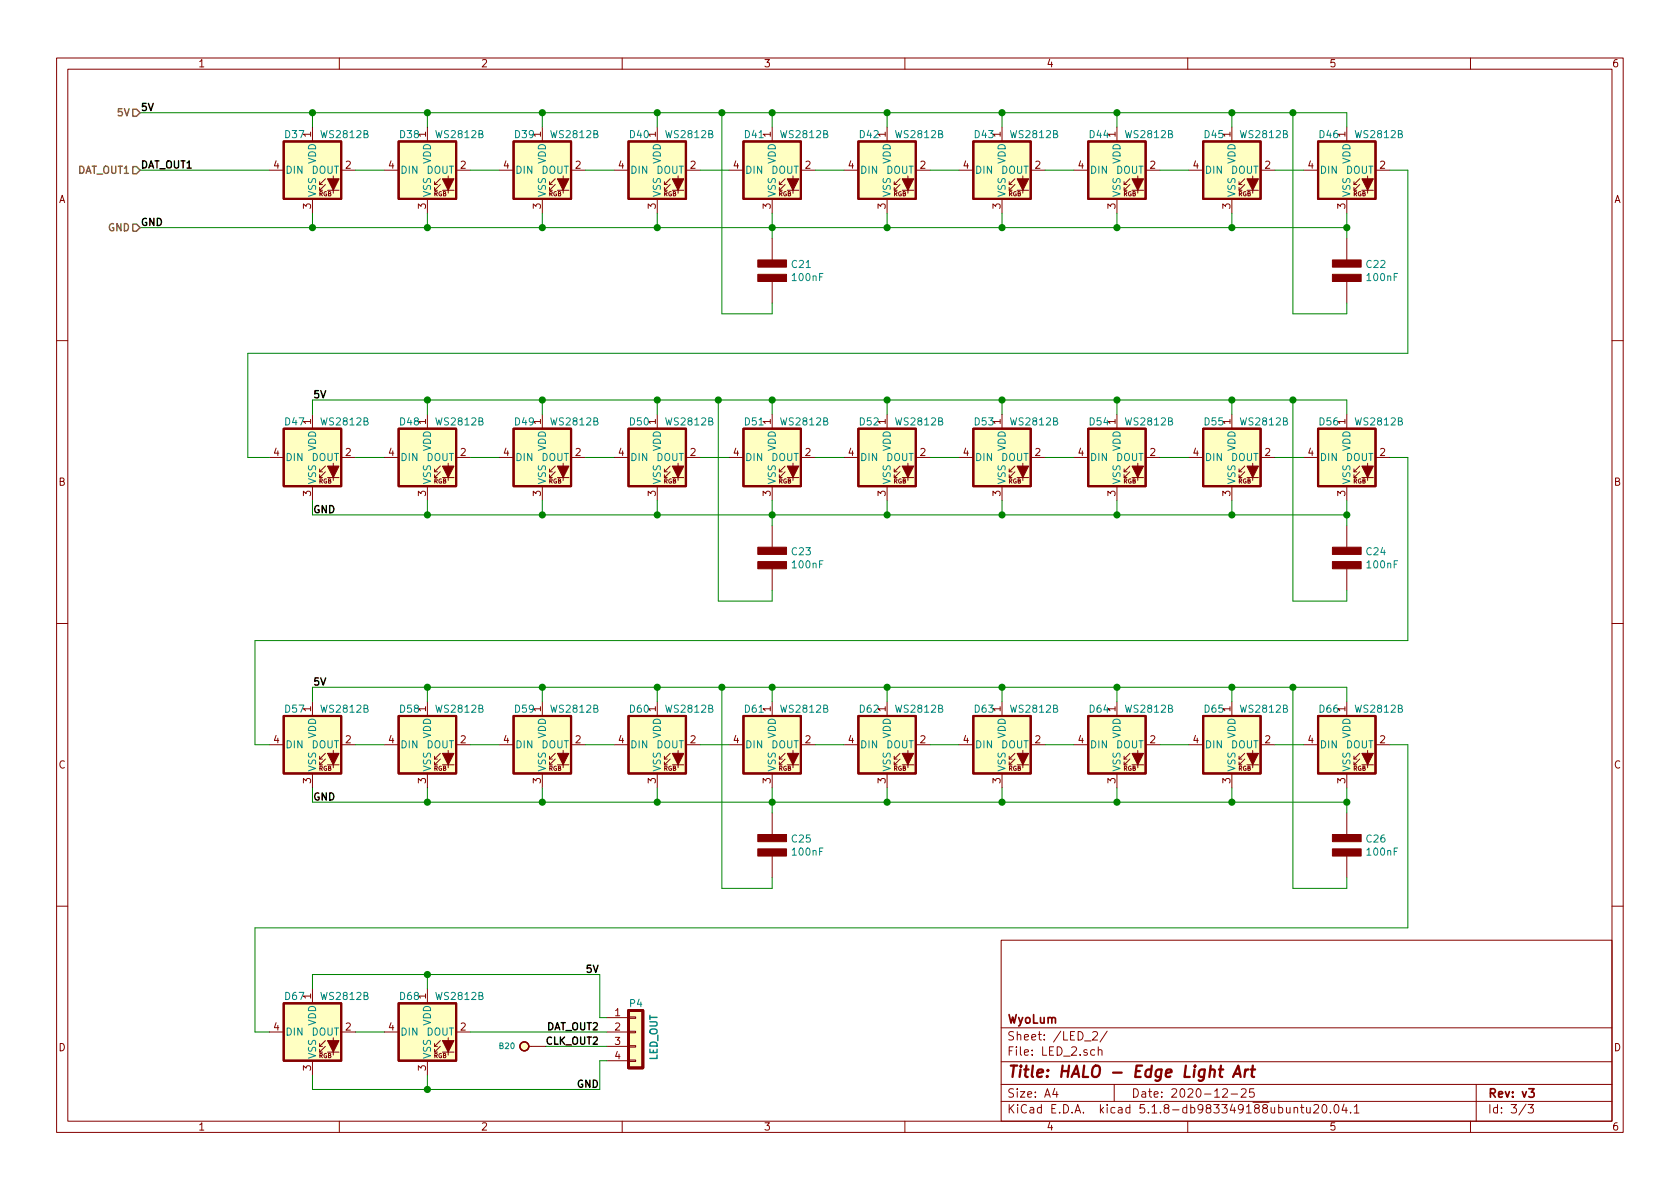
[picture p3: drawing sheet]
EESchema Schematic File Version 4
EELAYER 30 0
EELAYER END
$Descr A4 11693 8268
encoding utf-8
Sheet 3 3
Title "HALO - Edge Light Art"
Date "2020-12-25"
Rev "v3"
Comp "WyoLum"
Comment1 ""
Comment2 ""
Comment3 ""
Comment4 ""
$EndDescr
$Comp
L halo:WS2812B D37
U 1 1
P 2175 1175
F 0 "D37" H 1975 1425 50  0000 L CNN
F 1 "WS2812B" H 2225 1425 50  0000 L CNN
F 2 "halo:LED_WS2812B_PLCC4_5.0x5.0mm_P3.2mm" H 2225 875 50  0001 L TNN
F 3 "https://cdn-shop.adafruit.com/datasheets/WS2812B.pdf" H 2275 800 50  0001 L TNN
	1    2175 1175
	1    0    0    -1  
$EndComp
$Comp
L halo:WS2812B D38
U 1 1
P 2975 1175
F 0 "D38" H 2775 1425 50  0000 L CNN
F 1 "WS2812B" H 3025 1425 50  0000 L CNN
F 2 "halo:LED_WS2812B_PLCC4_5.0x5.0mm_P3.2mm" H 3025 875 50  0001 L TNN
F 3 "https://cdn-shop.adafruit.com/datasheets/WS2812B.pdf" H 3075 800 50  0001 L TNN
	1    2975 1175
	1    0    0    -1  
$EndComp
$Comp
L halo:WS2812B D39
U 1 1
P 3775 1175
F 0 "D39" H 3575 1425 50  0000 L CNN
F 1 "WS2812B" H 3825 1425 50  0000 L CNN
F 2 "halo:LED_WS2812B_PLCC4_5.0x5.0mm_P3.2mm" H 3825 875 50  0001 L TNN
F 3 "https://cdn-shop.adafruit.com/datasheets/WS2812B.pdf" H 3875 800 50  0001 L TNN
	1    3775 1175
	1    0    0    -1  
$EndComp
$Comp
L halo:WS2812B D40
U 1 1
P 4575 1175
F 0 "D40" H 4375 1425 50  0000 L CNN
F 1 "WS2812B" H 4625 1425 50  0000 L CNN
F 2 "halo:LED_WS2812B_PLCC4_5.0x5.0mm_P3.2mm" H 4625 875 50  0001 L TNN
F 3 "https://cdn-shop.adafruit.com/datasheets/WS2812B.pdf" H 4675 800 50  0001 L TNN
	1    4575 1175
	1    0    0    -1  
$EndComp
$Comp
L halo:WS2812B D41
U 1 1
P 5375 1175
F 0 "D41" H 5175 1425 50  0000 L CNN
F 1 "WS2812B" H 5425 1425 50  0000 L CNN
F 2 "halo:LED_WS2812B_PLCC4_5.0x5.0mm_P3.2mm" H 5425 875 50  0001 L TNN
F 3 "https://cdn-shop.adafruit.com/datasheets/WS2812B.pdf" H 5475 800 50  0001 L TNN
	1    5375 1175
	1    0    0    -1  
$EndComp
$Comp
L halo:WS2812B D42
U 1 1
P 6175 1175
F 0 "D42" H 5975 1425 50  0000 L CNN
F 1 "WS2812B" H 6225 1425 50  0000 L CNN
F 2 "halo:LED_WS2812B_PLCC4_5.0x5.0mm_P3.2mm" H 6225 875 50  0001 L TNN
F 3 "https://cdn-shop.adafruit.com/datasheets/WS2812B.pdf" H 6275 800 50  0001 L TNN
	1    6175 1175
	1    0    0    -1  
$EndComp
$Comp
L halo:WS2812B D43
U 1 1
P 6975 1175
F 0 "D43" H 6775 1425 50  0000 L CNN
F 1 "WS2812B" H 7025 1425 50  0000 L CNN
F 2 "halo:LED_WS2812B_PLCC4_5.0x5.0mm_P3.2mm" H 7025 875 50  0001 L TNN
F 3 "https://cdn-shop.adafruit.com/datasheets/WS2812B.pdf" H 7075 800 50  0001 L TNN
	1    6975 1175
	1    0    0    -1  
$EndComp
$Comp
L halo:WS2812B D44
U 1 1
P 7775 1175
F 0 "D44" H 7575 1425 50  0000 L CNN
F 1 "WS2812B" H 7825 1425 50  0000 L CNN
F 2 "halo:LED_WS2812B_PLCC4_5.0x5.0mm_P3.2mm" H 7825 875 50  0001 L TNN
F 3 "https://cdn-shop.adafruit.com/datasheets/WS2812B.pdf" H 7875 800 50  0001 L TNN
	1    7775 1175
	1    0    0    -1  
$EndComp
$Comp
L halo:WS2812B D45
U 1 1
P 8575 1175
F 0 "D45" H 8375 1425 50  0000 L CNN
F 1 "WS2812B" H 8625 1425 50  0000 L CNN
F 2 "halo:LED_WS2812B_PLCC4_5.0x5.0mm_P3.2mm" H 8625 875 50  0001 L TNN
F 3 "https://cdn-shop.adafruit.com/datasheets/WS2812B.pdf" H 8675 800 50  0001 L TNN
	1    8575 1175
	1    0    0    -1  
$EndComp
$Comp
L halo:WS2812B D46
U 1 1
P 9375 1175
F 0 "D46" H 9175 1425 50  0000 L CNN
F 1 "WS2812B" H 9425 1425 50  0000 L CNN
F 2 "halo:LED_WS2812B_PLCC4_5.0x5.0mm_P3.2mm" H 9425 875 50  0001 L TNN
F 3 "https://cdn-shop.adafruit.com/datasheets/WS2812B.pdf" H 9475 800 50  0001 L TNN
	1    9375 1175
	1    0    0    -1  
$EndComp
Wire Wire Line
	2475 1175 2675 1175
Wire Wire Line
	3275 1175 3475 1175
Wire Wire Line
	4075 1175 4275 1175
Wire Wire Line
	2175 1475 2175 1575
Wire Wire Line
	2175 1575 2975 1575
Wire Wire Line
	9375 1575 9375 1475
Wire Wire Line
	9375 875  9375 775 
Wire Wire Line
	9375 775  9000 775 
Wire Wire Line
	2175 775  2175 875 
Wire Wire Line
	2975 875  2975 775 
Connection ~ 2975 775 
Wire Wire Line
	2975 775  2175 775 
Wire Wire Line
	2975 1475 2975 1575
Connection ~ 2975 1575
Wire Wire Line
	2975 1575 3775 1575
Wire Wire Line
	3775 1475 3775 1575
Connection ~ 3775 1575
Wire Wire Line
	3775 1575 4575 1575
Wire Wire Line
	3775 875  3775 775 
Connection ~ 3775 775 
Wire Wire Line
	3775 775  2975 775 
Wire Wire Line
	4575 875  4575 775 
Connection ~ 4575 775 
Wire Wire Line
	4575 775  3775 775 
Wire Wire Line
	4575 1475 4575 1575
Connection ~ 4575 1575
Wire Wire Line
	4575 1575 5375 1575
Wire Wire Line
	4875 1175 5075 1175
Wire Wire Line
	5375 875  5375 775 
Connection ~ 5375 775 
Wire Wire Line
	5375 775  5025 775 
Wire Wire Line
	5375 1475 5375 1575
Connection ~ 5375 1575
Wire Wire Line
	5375 1575 6175 1575
Wire Wire Line
	5675 1175 5875 1175
Wire Wire Line
	6175 875  6175 775 
Connection ~ 6175 775 
Wire Wire Line
	6175 775  5375 775 
Wire Wire Line
	6175 1475 6175 1575
Connection ~ 6175 1575
Wire Wire Line
	6175 1575 6975 1575
Wire Wire Line
	6475 1175 6675 1175
Wire Wire Line
	6975 875  6975 775 
Connection ~ 6975 775 
Wire Wire Line
	6975 775  6175 775 
Wire Wire Line
	6975 1475 6975 1575
Connection ~ 6975 1575
Wire Wire Line
	6975 1575 7775 1575
Wire Wire Line
	7275 1175 7475 1175
Wire Wire Line
	7775 875  7775 775 
Connection ~ 7775 775 
Wire Wire Line
	7775 775  6975 775 
Wire Wire Line
	7775 1475 7775 1575
Connection ~ 7775 1575
Wire Wire Line
	7775 1575 8575 1575
Wire Wire Line
	8075 1175 8275 1175
Wire Wire Line
	8575 875  8575 775 
Connection ~ 8575 775 
Wire Wire Line
	8575 775  7775 775 
Wire Wire Line
	8575 1475 8575 1575
Connection ~ 8575 1575
Wire Wire Line
	8575 1575 9375 1575
Wire Wire Line
	8875 1175 9075 1175
Wire Wire Line
	9675 1175 9800 1175
Connection ~ 9375 1575
Wire Wire Line
	2175 775  975  775 
Connection ~ 2175 775 
Wire Wire Line
	2175 1575 975  1575
Connection ~ 2175 1575
Wire Wire Line
	1875 1175 975  1175
$Comp
L halo:WS2812B D47
U 1 1
P 2175 3175
F 0 "D47" H 1975 3425 50  0000 L CNN
F 1 "WS2812B" H 2225 3425 50  0000 L CNN
F 2 "halo:LED_WS2812B_PLCC4_5.0x5.0mm_P3.2mm" H 2225 2875 50  0001 L TNN
F 3 "https://cdn-shop.adafruit.com/datasheets/WS2812B.pdf" H 2275 2800 50  0001 L TNN
	1    2175 3175
	1    0    0    -1  
$EndComp
$Comp
L halo:WS2812B D48
U 1 1
P 2975 3175
F 0 "D48" H 2775 3425 50  0000 L CNN
F 1 "WS2812B" H 3025 3425 50  0000 L CNN
F 2 "halo:LED_WS2812B_PLCC4_5.0x5.0mm_P3.2mm" H 3025 2875 50  0001 L TNN
F 3 "https://cdn-shop.adafruit.com/datasheets/WS2812B.pdf" H 3075 2800 50  0001 L TNN
	1    2975 3175
	1    0    0    -1  
$EndComp
$Comp
L halo:WS2812B D49
U 1 1
P 3775 3175
F 0 "D49" H 3575 3425 50  0000 L CNN
F 1 "WS2812B" H 3825 3425 50  0000 L CNN
F 2 "halo:LED_WS2812B_PLCC4_5.0x5.0mm_P3.2mm" H 3825 2875 50  0001 L TNN
F 3 "https://cdn-shop.adafruit.com/datasheets/WS2812B.pdf" H 3875 2800 50  0001 L TNN
	1    3775 3175
	1    0    0    -1  
$EndComp
$Comp
L halo:WS2812B D50
U 1 1
P 4575 3175
F 0 "D50" H 4375 3425 50  0000 L CNN
F 1 "WS2812B" H 4625 3425 50  0000 L CNN
F 2 "halo:LED_WS2812B_PLCC4_5.0x5.0mm_P3.2mm" H 4625 2875 50  0001 L TNN
F 3 "https://cdn-shop.adafruit.com/datasheets/WS2812B.pdf" H 4675 2800 50  0001 L TNN
	1    4575 3175
	1    0    0    -1  
$EndComp
$Comp
L halo:WS2812B D51
U 1 1
P 5375 3175
F 0 "D51" H 5175 3425 50  0000 L CNN
F 1 "WS2812B" H 5425 3425 50  0000 L CNN
F 2 "halo:LED_WS2812B_PLCC4_5.0x5.0mm_P3.2mm" H 5425 2875 50  0001 L TNN
F 3 "https://cdn-shop.adafruit.com/datasheets/WS2812B.pdf" H 5475 2800 50  0001 L TNN
	1    5375 3175
	1    0    0    -1  
$EndComp
$Comp
L halo:WS2812B D52
U 1 1
P 6175 3175
F 0 "D52" H 5975 3425 50  0000 L CNN
F 1 "WS2812B" H 6225 3425 50  0000 L CNN
F 2 "halo:LED_WS2812B_PLCC4_5.0x5.0mm_P3.2mm" H 6225 2875 50  0001 L TNN
F 3 "https://cdn-shop.adafruit.com/datasheets/WS2812B.pdf" H 6275 2800 50  0001 L TNN
	1    6175 3175
	1    0    0    -1  
$EndComp
$Comp
L halo:WS2812B D53
U 1 1
P 6975 3175
F 0 "D53" H 6775 3425 50  0000 L CNN
F 1 "WS2812B" H 7025 3425 50  0000 L CNN
F 2 "halo:LED_WS2812B_PLCC4_5.0x5.0mm_P3.2mm" H 7025 2875 50  0001 L TNN
F 3 "https://cdn-shop.adafruit.com/datasheets/WS2812B.pdf" H 7075 2800 50  0001 L TNN
	1    6975 3175
	1    0    0    -1  
$EndComp
$Comp
L halo:WS2812B D54
U 1 1
P 7775 3175
F 0 "D54" H 7575 3425 50  0000 L CNN
F 1 "WS2812B" H 7825 3425 50  0000 L CNN
F 2 "halo:LED_WS2812B_PLCC4_5.0x5.0mm_P3.2mm" H 7825 2875 50  0001 L TNN
F 3 "https://cdn-shop.adafruit.com/datasheets/WS2812B.pdf" H 7875 2800 50  0001 L TNN
	1    7775 3175
	1    0    0    -1  
$EndComp
$Comp
L halo:WS2812B D55
U 1 1
P 8575 3175
F 0 "D55" H 8375 3425 50  0000 L CNN
F 1 "WS2812B" H 8625 3425 50  0000 L CNN
F 2 "halo:LED_WS2812B_PLCC4_5.0x5.0mm_P3.2mm" H 8625 2875 50  0001 L TNN
F 3 "https://cdn-shop.adafruit.com/datasheets/WS2812B.pdf" H 8675 2800 50  0001 L TNN
	1    8575 3175
	1    0    0    -1  
$EndComp
$Comp
L halo:WS2812B D56
U 1 1
P 9375 3175
F 0 "D56" H 9175 3425 50  0000 L CNN
F 1 "WS2812B" H 9425 3425 50  0000 L CNN
F 2 "halo:LED_WS2812B_PLCC4_5.0x5.0mm_P3.2mm" H 9425 2875 50  0001 L TNN
F 3 "https://cdn-shop.adafruit.com/datasheets/WS2812B.pdf" H 9475 2800 50  0001 L TNN
	1    9375 3175
	1    0    0    -1  
$EndComp
Wire Wire Line
	2475 3175 2675 3175
Wire Wire Line
	3275 3175 3475 3175
Wire Wire Line
	4075 3175 4275 3175
Wire Wire Line
	2175 3475 2175 3575
Wire Wire Line
	2175 3575 2975 3575
Wire Wire Line
	9375 3575 9375 3475
Wire Wire Line
	9375 2875 9375 2775
Wire Wire Line
	9375 2775 9000 2775
Wire Wire Line
	2175 2775 2175 2875
Wire Wire Line
	2975 2875 2975 2775
Connection ~ 2975 2775
Wire Wire Line
	2975 2775 2175 2775
Wire Wire Line
	2975 3475 2975 3575
Connection ~ 2975 3575
Wire Wire Line
	2975 3575 3775 3575
Wire Wire Line
	3775 3475 3775 3575
Connection ~ 3775 3575
Wire Wire Line
	3775 3575 4575 3575
Wire Wire Line
	3775 2875 3775 2775
Connection ~ 3775 2775
Wire Wire Line
	3775 2775 2975 2775
Wire Wire Line
	4575 2875 4575 2775
Connection ~ 4575 2775
Wire Wire Line
	4575 2775 3775 2775
Wire Wire Line
	4575 3475 4575 3575
Connection ~ 4575 3575
Wire Wire Line
	4575 3575 5375 3575
Wire Wire Line
	4875 3175 5075 3175
Wire Wire Line
	5375 2875 5375 2775
Connection ~ 5375 2775
Wire Wire Line
	5375 2775 5000 2775
Wire Wire Line
	5375 3475 5375 3575
Connection ~ 5375 3575
Wire Wire Line
	5375 3575 6175 3575
Wire Wire Line
	5675 3175 5875 3175
Wire Wire Line
	6175 2875 6175 2775
Connection ~ 6175 2775
Wire Wire Line
	6175 2775 5375 2775
Wire Wire Line
	6175 3475 6175 3575
Connection ~ 6175 3575
Wire Wire Line
	6175 3575 6975 3575
Wire Wire Line
	6475 3175 6675 3175
Wire Wire Line
	6975 2875 6975 2775
Connection ~ 6975 2775
Wire Wire Line
	6975 2775 6175 2775
Wire Wire Line
	6975 3475 6975 3575
Connection ~ 6975 3575
Wire Wire Line
	6975 3575 7775 3575
Wire Wire Line
	7275 3175 7475 3175
Wire Wire Line
	7775 2875 7775 2775
Connection ~ 7775 2775
Wire Wire Line
	7775 2775 6975 2775
Wire Wire Line
	7775 3475 7775 3575
Connection ~ 7775 3575
Wire Wire Line
	7775 3575 8575 3575
Wire Wire Line
	8075 3175 8275 3175
Wire Wire Line
	8575 2875 8575 2775
Connection ~ 8575 2775
Wire Wire Line
	8575 2775 7775 2775
Wire Wire Line
	8575 3475 8575 3575
Connection ~ 8575 3575
Wire Wire Line
	8575 3575 9375 3575
Wire Wire Line
	8875 3175 9075 3175
Wire Wire Line
	9675 3175 9800 3175
Connection ~ 9375 3575
Wire Wire Line
	1875 3175 1725 3175
$Comp
L halo:WS2812B D57
U 1 1
P 2175 5175
F 0 "D57" H 1975 5425 50  0000 L CNN
F 1 "WS2812B" H 2225 5425 50  0000 L CNN
F 2 "halo:LED_WS2812B_PLCC4_5.0x5.0mm_P3.2mm" H 2225 4875 50  0001 L TNN
F 3 "https://cdn-shop.adafruit.com/datasheets/WS2812B.pdf" H 2275 4800 50  0001 L TNN
	1    2175 5175
	1    0    0    -1  
$EndComp
$Comp
L halo:WS2812B D58
U 1 1
P 2975 5175
F 0 "D58" H 2775 5425 50  0000 L CNN
F 1 "WS2812B" H 3025 5425 50  0000 L CNN
F 2 "halo:LED_WS2812B_PLCC4_5.0x5.0mm_P3.2mm" H 3025 4875 50  0001 L TNN
F 3 "https://cdn-shop.adafruit.com/datasheets/WS2812B.pdf" H 3075 4800 50  0001 L TNN
	1    2975 5175
	1    0    0    -1  
$EndComp
$Comp
L halo:WS2812B D59
U 1 1
P 3775 5175
F 0 "D59" H 3575 5425 50  0000 L CNN
F 1 "WS2812B" H 3825 5425 50  0000 L CNN
F 2 "halo:LED_WS2812B_PLCC4_5.0x5.0mm_P3.2mm" H 3825 4875 50  0001 L TNN
F 3 "https://cdn-shop.adafruit.com/datasheets/WS2812B.pdf" H 3875 4800 50  0001 L TNN
	1    3775 5175
	1    0    0    -1  
$EndComp
$Comp
L halo:WS2812B D60
U 1 1
P 4575 5175
F 0 "D60" H 4375 5425 50  0000 L CNN
F 1 "WS2812B" H 4625 5425 50  0000 L CNN
F 2 "halo:LED_WS2812B_PLCC4_5.0x5.0mm_P3.2mm" H 4625 4875 50  0001 L TNN
F 3 "https://cdn-shop.adafruit.com/datasheets/WS2812B.pdf" H 4675 4800 50  0001 L TNN
	1    4575 5175
	1    0    0    -1  
$EndComp
$Comp
L halo:WS2812B D61
U 1 1
P 5375 5175
F 0 "D61" H 5175 5425 50  0000 L CNN
F 1 "WS2812B" H 5425 5425 50  0000 L CNN
F 2 "halo:LED_WS2812B_PLCC4_5.0x5.0mm_P3.2mm" H 5425 4875 50  0001 L TNN
F 3 "https://cdn-shop.adafruit.com/datasheets/WS2812B.pdf" H 5475 4800 50  0001 L TNN
	1    5375 5175
	1    0    0    -1  
$EndComp
$Comp
L halo:WS2812B D62
U 1 1
P 6175 5175
F 0 "D62" H 5975 5425 50  0000 L CNN
F 1 "WS2812B" H 6225 5425 50  0000 L CNN
F 2 "halo:LED_WS2812B_PLCC4_5.0x5.0mm_P3.2mm" H 6225 4875 50  0001 L TNN
F 3 "https://cdn-shop.adafruit.com/datasheets/WS2812B.pdf" H 6275 4800 50  0001 L TNN
	1    6175 5175
	1    0    0    -1  
$EndComp
$Comp
L halo:WS2812B D63
U 1 1
P 6975 5175
F 0 "D63" H 6775 5425 50  0000 L CNN
F 1 "WS2812B" H 7025 5425 50  0000 L CNN
F 2 "halo:LED_WS2812B_PLCC4_5.0x5.0mm_P3.2mm" H 7025 4875 50  0001 L TNN
F 3 "https://cdn-shop.adafruit.com/datasheets/WS2812B.pdf" H 7075 4800 50  0001 L TNN
	1    6975 5175
	1    0    0    -1  
$EndComp
$Comp
L halo:WS2812B D64
U 1 1
P 7775 5175
F 0 "D64" H 7575 5425 50  0000 L CNN
F 1 "WS2812B" H 7825 5425 50  0000 L CNN
F 2 "halo:LED_WS2812B_PLCC4_5.0x5.0mm_P3.2mm" H 7825 4875 50  0001 L TNN
F 3 "https://cdn-shop.adafruit.com/datasheets/WS2812B.pdf" H 7875 4800 50  0001 L TNN
	1    7775 5175
	1    0    0    -1  
$EndComp
$Comp
L halo:WS2812B D65
U 1 1
P 8575 5175
F 0 "D65" H 8375 5425 50  0000 L CNN
F 1 "WS2812B" H 8625 5425 50  0000 L CNN
F 2 "halo:LED_WS2812B_PLCC4_5.0x5.0mm_P3.2mm" H 8625 4875 50  0001 L TNN
F 3 "https://cdn-shop.adafruit.com/datasheets/WS2812B.pdf" H 8675 4800 50  0001 L TNN
	1    8575 5175
	1    0    0    -1  
$EndComp
$Comp
L halo:WS2812B D66
U 1 1
P 9375 5175
F 0 "D66" H 9175 5425 50  0000 L CNN
F 1 "WS2812B" H 9425 5425 50  0000 L CNN
F 2 "halo:LED_WS2812B_PLCC4_5.0x5.0mm_P3.2mm" H 9425 4875 50  0001 L TNN
F 3 "https://cdn-shop.adafruit.com/datasheets/WS2812B.pdf" H 9475 4800 50  0001 L TNN
	1    9375 5175
	1    0    0    -1  
$EndComp
Wire Wire Line
	2475 5175 2675 5175
Wire Wire Line
	3275 5175 3475 5175
Wire Wire Line
	4075 5175 4275 5175
Wire Wire Line
	2175 5475 2175 5575
Wire Wire Line
	2175 5575 2975 5575
Wire Wire Line
	9375 5575 9375 5475
Wire Wire Line
	9375 4875 9375 4775
Wire Wire Line
	9375 4775 9000 4775
Wire Wire Line
	2175 4775 2175 4875
Wire Wire Line
	2975 4875 2975 4775
Connection ~ 2975 4775
Wire Wire Line
	2975 4775 2175 4775
Wire Wire Line
	2975 5475 2975 5575
Connection ~ 2975 5575
Wire Wire Line
	2975 5575 3775 5575
Wire Wire Line
	3775 5475 3775 5575
Connection ~ 3775 5575
Wire Wire Line
	3775 5575 4575 5575
Wire Wire Line
	3775 4875 3775 4775
Connection ~ 3775 4775
Wire Wire Line
	3775 4775 2975 4775
Wire Wire Line
	4575 4875 4575 4775
Connection ~ 4575 4775
Wire Wire Line
	4575 4775 3775 4775
Wire Wire Line
	4575 5475 4575 5575
Connection ~ 4575 5575
Wire Wire Line
	4575 5575 5375 5575
Wire Wire Line
	4875 5175 5075 5175
Wire Wire Line
	5375 4875 5375 4775
Connection ~ 5375 4775
Wire Wire Line
	5375 4775 5025 4775
Wire Wire Line
	5375 5475 5375 5575
Connection ~ 5375 5575
Wire Wire Line
	5375 5575 6175 5575
Wire Wire Line
	5675 5175 5875 5175
Wire Wire Line
	6175 4875 6175 4775
Connection ~ 6175 4775
Wire Wire Line
	6175 4775 5375 4775
Wire Wire Line
	6175 5475 6175 5575
Connection ~ 6175 5575
Wire Wire Line
	6175 5575 6975 5575
Wire Wire Line
	6475 5175 6675 5175
Wire Wire Line
	6975 4875 6975 4775
Connection ~ 6975 4775
Wire Wire Line
	6975 4775 6175 4775
Wire Wire Line
	6975 5475 6975 5575
Connection ~ 6975 5575
Wire Wire Line
	6975 5575 7775 5575
Wire Wire Line
	7275 5175 7475 5175
Wire Wire Line
	7775 4875 7775 4775
Connection ~ 7775 4775
Wire Wire Line
	7775 4775 6975 4775
Wire Wire Line
	7775 5475 7775 5575
Connection ~ 7775 5575
Wire Wire Line
	7775 5575 8575 5575
Wire Wire Line
	8075 5175 8275 5175
Wire Wire Line
	8575 4875 8575 4775
Connection ~ 8575 4775
Wire Wire Line
	8575 4775 7775 4775
Wire Wire Line
	8575 5475 8575 5575
Connection ~ 8575 5575
Wire Wire Line
	8575 5575 9375 5575
Wire Wire Line
	8875 5175 9075 5175
Connection ~ 9375 5575
Wire Wire Line
	1875 5175 1775 5175
Wire Wire Line
	9800 1175 9800 2450
Wire Wire Line
	9800 2450 1725 2450
Wire Wire Line
	1725 2450 1725 3175
Wire Wire Line
	9800 3175 9800 4450
Wire Wire Line
	1775 4450 1775 5175
Text Label 975  775  0    50   ~ 10
5V
Text Label 975  1575 0    50   ~ 10
GND
Text Label 975  1175 0    50   ~ 10
DAT_OUT1
Text Label 4175 7175 2    50   ~ 10
DAT_OUT2
Text Label 4175 6775 2    50   ~ 10
5V
Text Label 4175 7575 2    50   ~ 10
GND
Text HLabel 975  775  0    50   Input ~ 10
5V
Text HLabel 975  1175 0    50   Input ~ 10
DAT_OUT1
Text HLabel 975  1575 0    50   Input ~ 10
GND
$Comp
L halo:CONN_01x04 P4
U 1 1
P 4475 7225
F 0 "P4" H 4375 7475 50  0000 L CNN
F 1 "LED_OUT" V 4550 7075 50  0000 L CNB
F 2 "halo:PinSocket_1x04_P2.54mm_Vertical_SMD_Pin1Left" H 4475 7225 60  0001 C CNN
F 3 "" H 4475 7225 60  0000 C CNN
	1    4475 7225
	1    0    0    -1  
$EndComp
Wire Wire Line
	3275 7175 4225 7175
Wire Wire Line
	4175 7075 4175 6775
Wire Wire Line
	4175 7075 4225 7075
Wire Wire Line
	4225 7375 4175 7375
Wire Wire Line
	4175 7375 4175 7575
$Comp
L halo:C_NPOL C21
U 1 1
P 5375 1875
F 0 "C21" H 5503 1921 50  0000 L CNN
F 1 "100nF" H 5503 1830 50  0000 L CNN
F 2 "halo:C_0805_2012Metric" H 5375 1900 60  0001 C CNN
F 3 "" H 5375 1900 60  0000 C CNN
	1    5375 1875
	1    0    0    -1  
$EndComp
Wire Wire Line
	5375 1650 5375 1575
Wire Wire Line
	5375 2100 5375 2175
Wire Wire Line
	5375 2175 5025 2175
Wire Wire Line
	5025 2175 5025 775 
Connection ~ 5025 775 
Wire Wire Line
	5025 775  4575 775 
$Comp
L halo:C_NPOL C22
U 1 1
P 9375 1875
F 0 "C22" H 9503 1921 50  0000 L CNN
F 1 "100nF" H 9503 1830 50  0000 L CNN
F 2 "halo:C_0805_2012Metric" H 9375 1900 60  0001 C CNN
F 3 "" H 9375 1900 60  0000 C CNN
	1    9375 1875
	1    0    0    -1  
$EndComp
Wire Wire Line
	9375 1650 9375 1575
Wire Wire Line
	9375 2100 9375 2175
Wire Wire Line
	9375 2175 9000 2175
Wire Wire Line
	9000 2175 9000 775 
Connection ~ 9000 775 
Wire Wire Line
	9000 775  8575 775 
$Comp
L halo:C_NPOL C23
U 1 1
P 5375 3875
F 0 "C23" H 5503 3921 50  0000 L CNN
F 1 "100nF" H 5503 3830 50  0000 L CNN
F 2 "halo:C_0805_2012Metric" H 5375 3900 60  0001 C CNN
F 3 "" H 5375 3900 60  0000 C CNN
	1    5375 3875
	1    0    0    -1  
$EndComp
Wire Wire Line
	5375 3650 5375 3575
Wire Wire Line
	5375 4100 5375 4175
Wire Wire Line
	5375 4175 5000 4175
Wire Wire Line
	5000 4175 5000 2775
Connection ~ 5000 2775
Wire Wire Line
	5000 2775 4575 2775
$Comp
L halo:C_NPOL C24
U 1 1
P 9375 3875
F 0 "C24" H 9503 3921 50  0000 L CNN
F 1 "100nF" H 9503 3830 50  0000 L CNN
F 2 "halo:C_0805_2012Metric" H 9375 3900 60  0001 C CNN
F 3 "" H 9375 3900 60  0000 C CNN
	1    9375 3875
	1    0    0    -1  
$EndComp
Wire Wire Line
	9375 3650 9375 3575
Wire Wire Line
	9375 4100 9375 4175
Wire Wire Line
	9375 4175 9000 4175
Wire Wire Line
	9000 4175 9000 2775
Connection ~ 9000 2775
Wire Wire Line
	9000 2775 8575 2775
$Comp
L halo:C_NPOL C25
U 1 1
P 5375 5875
F 0 "C25" H 5503 5921 50  0000 L CNN
F 1 "100nF" H 5503 5830 50  0000 L CNN
F 2 "halo:C_0805_2012Metric" H 5375 5900 60  0001 C CNN
F 3 "" H 5375 5900 60  0000 C CNN
	1    5375 5875
	1    0    0    -1  
$EndComp
Wire Wire Line
	5375 5650 5375 5575
Wire Wire Line
	5375 6100 5375 6175
Wire Wire Line
	5375 6175 5025 6175
Wire Wire Line
	5025 6175 5025 4775
Connection ~ 5025 4775
Wire Wire Line
	5025 4775 4575 4775
$Comp
L halo:C_NPOL C26
U 1 1
P 9375 5875
F 0 "C26" H 9503 5921 50  0000 L CNN
F 1 "100nF" H 9503 5830 50  0000 L CNN
F 2 "halo:C_0805_2012Metric" H 9375 5900 60  0001 C CNN
F 3 "" H 9375 5900 60  0000 C CNN
	1    9375 5875
	1    0    0    -1  
$EndComp
Wire Wire Line
	9375 5650 9375 5575
Wire Wire Line
	9375 6100 9375 6175
Wire Wire Line
	9375 6175 9000 6175
Wire Wire Line
	9000 6175 9000 4775
Connection ~ 9000 4775
Wire Wire Line
	9000 4775 8575 4775
$Comp
L halo:WS2812B D67
U 1 1
P 2175 7175
F 0 "D67" H 1975 7425 50  0000 L CNN
F 1 "WS2812B" H 2225 7425 50  0000 L CNN
F 2 "halo:LED_WS2812B_PLCC4_5.0x5.0mm_P3.2mm" H 2225 6875 50  0001 L TNN
F 3 "https://cdn-shop.adafruit.com/datasheets/WS2812B.pdf" H 2275 6800 50  0001 L TNN
	1    2175 7175
	1    0    0    -1  
$EndComp
$Comp
L halo:WS2812B D68
U 1 1
P 2975 7175
F 0 "D68" H 2775 7425 50  0000 L CNN
F 1 "WS2812B" H 3025 7425 50  0000 L CNN
F 2 "halo:LED_WS2812B_PLCC4_5.0x5.0mm_P3.2mm" H 3025 6875 50  0001 L TNN
F 3 "https://cdn-shop.adafruit.com/datasheets/WS2812B.pdf" H 3075 6800 50  0001 L TNN
	1    2975 7175
	1    0    0    -1  
$EndComp
Wire Wire Line
	2475 7175 2675 7175
Wire Wire Line
	9800 4450 1775 4450
Wire Wire Line
	2975 6775 4175 6775
Wire Wire Line
	2975 7575 4175 7575
Wire Wire Line
	9675 5175 9800 5175
Wire Wire Line
	9800 5175 9800 6450
Wire Wire Line
	9800 6450 1775 6450
Wire Wire Line
	1775 6450 1775 7175
Wire Wire Line
	1775 7175 1875 7175
Wire Wire Line
	2175 6875 2175 6775
Wire Wire Line
	2175 6775 2975 6775
Wire Wire Line
	2975 6775 2975 6875
Wire Wire Line
	2975 7475 2975 7575
Wire Wire Line
	2975 7575 2175 7575
Wire Wire Line
	2175 7575 2175 7475
Connection ~ 2975 6775
Connection ~ 2975 7575
Text Label 2175 2775 0    50   ~ 10
5V
Text Label 2175 3575 0    50   ~ 10
GND
Text Label 2175 4775 0    50   ~ 10
5V
Text Label 2175 5575 0    50   ~ 10
GND
$Comp
L halo:I_O B20
U 1 1
P 3650 7275
F 0 "B20" H 3710 7275 40  0000 L CNN
F 1 "I_O" H 3650 7330 30  0001 C CNN
F 2 "halo:breakout_smd" H 3650 7275 60  0001 C CNN
F 3 "" H 3650 7275 60  0000 C CNN
	1    3650 7275
	-1   0    0    1   
$EndComp
Wire Wire Line
	4225 7275 3800 7275
Text Label 4175 7275 2    50   ~ 10
CLK_OUT2
$EndSCHEMATC
